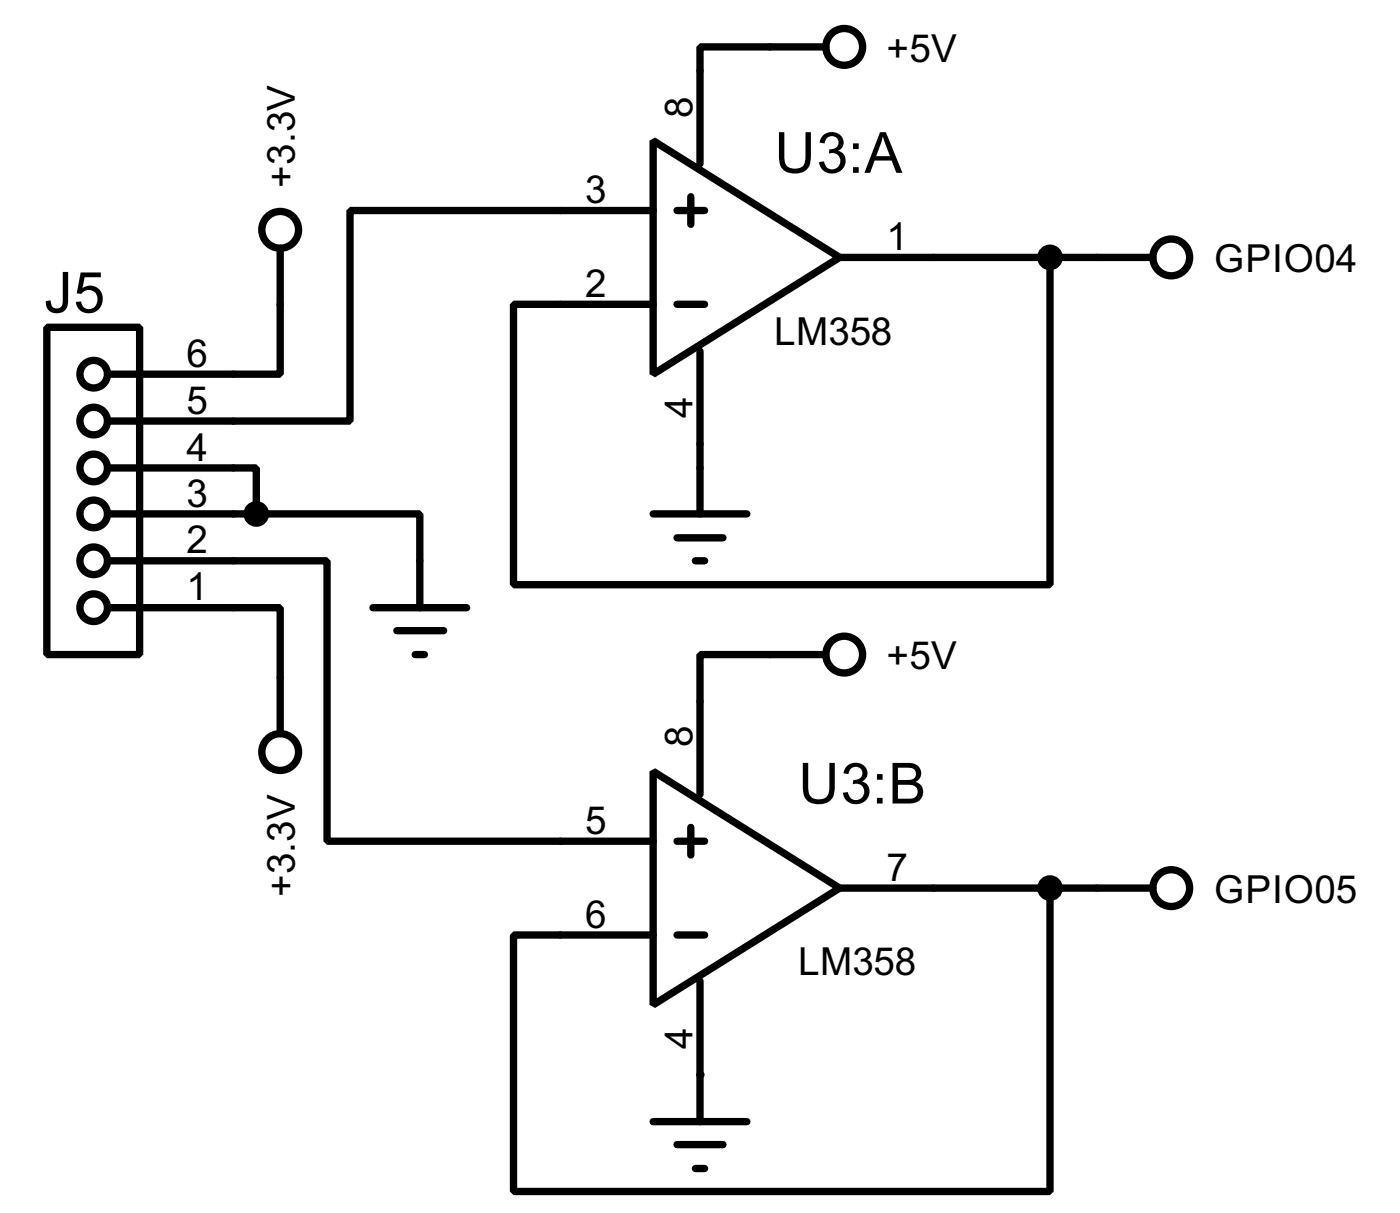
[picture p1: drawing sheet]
<svg xmlns="http://www.w3.org/2000/svg" width="76mm" height="66mm" viewBox="0 0 76 66" stroke-linecap="round" stroke-linejoin="round" font-family="sans-serif">
<g fill="none" stroke="#000" stroke-width=".4">
<path d="M2.6 17.8h5v17.8h-5zM15.3 13.5v6.9h-9.4M35.6 7.7l10.1 6.3-10.1 6.4zM35.6 11.5h-16.5v11.4h-13.2M36.9 16.6h1.5M36.9 11.5h1.5M37.6 10.7v1.5M38.1 19.1v8.9M45 2.6h-6.9v6.3M45.7 14h17.1M57.2 14v17.8h-29.2v-15.2h7.6M5.9 30.5h11.9v15.3h17.8"/>
<path d="M5.9 33.1h9.4v6.8M5.9 25.5h8.1v2.5M5.9 28h8.1M14 28h8.9v5.1M20.3 33.1h5.1M21.6 34.3h2.6M22.6 35.6h.5M35.6 28h5.1M36.9 29.3h2.5M37.9 30.5h.5M45 35.6h-6.9v7.6M35.6 42l10.1 6.3-10.1 6.4z"/>
<path d="M36.9 50.9h1.5M36.9 45.8h1.5M37.6 45v1.5M38.1 53.4v7.6M45.7 48.3h17.1M57.2 48.3v16.5h-29.2v-13.9h7.6M35.6 61h5.1M36.9 62.3h2.5M37.9 63.6h.5"/>
<circle cx="15.2" cy="12.5" r="1"/>
<circle cx="45.9" cy="2.6" r="1"/>
<circle cx="63.7" cy="14" r="1"/>
<circle cx="5.1" cy="33.1" r=".75"/>
<circle cx="5.1" cy="30.5" r=".75"/>
<circle cx="5.1" cy="28" r=".75"/>
<circle cx="5.1" cy="22.9" r=".75"/>
<circle cx="5.1" cy="20.4" r=".75"/>
<circle cx="5.1" cy="25.5" r=".75"/>
<circle cx="45.9" cy="35.6" r="1"/>
<circle cx="15.2" cy="40.9" r="1"/>
<circle cx="63.7" cy="48.3" r="1"/>
</g>
<circle cx="38.1" cy="58.5" r=".2" fill="#000"/>
<g fill="#000" stroke="#000" stroke-width=".4">
<circle cx="57.1" cy="14" r=".5"/>
<circle cx="13.9" cy="28" r=".5"/>
<circle cx="57.1" cy="48.3" r=".5"/>
</g>
<g font-size="3.5">
<text x="42.2" y="9.4">U3:A</text>
<text x="2.4" y="17">J5</text>
<text x="43.5" y="43.7">U3:B</text>
</g>
<g font-size="2.4">
<text x="48.3" y="3.4">+5V</text>
<text x="16.1" y="10.2" transform="rotate(-90 16.1 10.2)">+3.3V</text>
<text x="31.9" y="11">3</text>
<text x="37.7" y="6.4" transform="rotate(-90 37.7 6.4)">8</text>
<text x="31.9" y="16.1">2</text>
<text x="48.3" y="13.6">1</text>
<text x="66.1" y="14.8">GPIO04</text>
<text x="10.2" y="22.5">5</text>
<text x="10.2" y="19.9">6</text>
<text x="37.7" y="22.8" transform="rotate(-90 37.7 22.8)">4</text>
<text x="42.1" y="18.8">LM358</text>
<text x="10.2" y="27.6">3</text>
<text x="10.2" y="25.1">4</text>
<text x="10.2" y="32.7">1</text>
<text x="10.2" y="30.1">2</text>
<text x="37.7" y="40.7" transform="rotate(-90 37.7 40.7)">8</text>
<text x="48.3" y="36.4">+5V</text>
<text x="31.9" y="45.4">5</text>
<text x="48.3" y="47.9">7</text>
<text x="16.1" y="48.8" transform="rotate(-90 16.1 48.8)">+3.3V</text>
<text x="31.9" y="50.4">6</text>
<text x="43.4" y="53.1">LM358</text>
<text x="66.1" y="49.1">GPIO05</text>
<text x="37.7" y="57.1" transform="rotate(-90 37.7 57.1)">4</text>
</g>
</svg>
